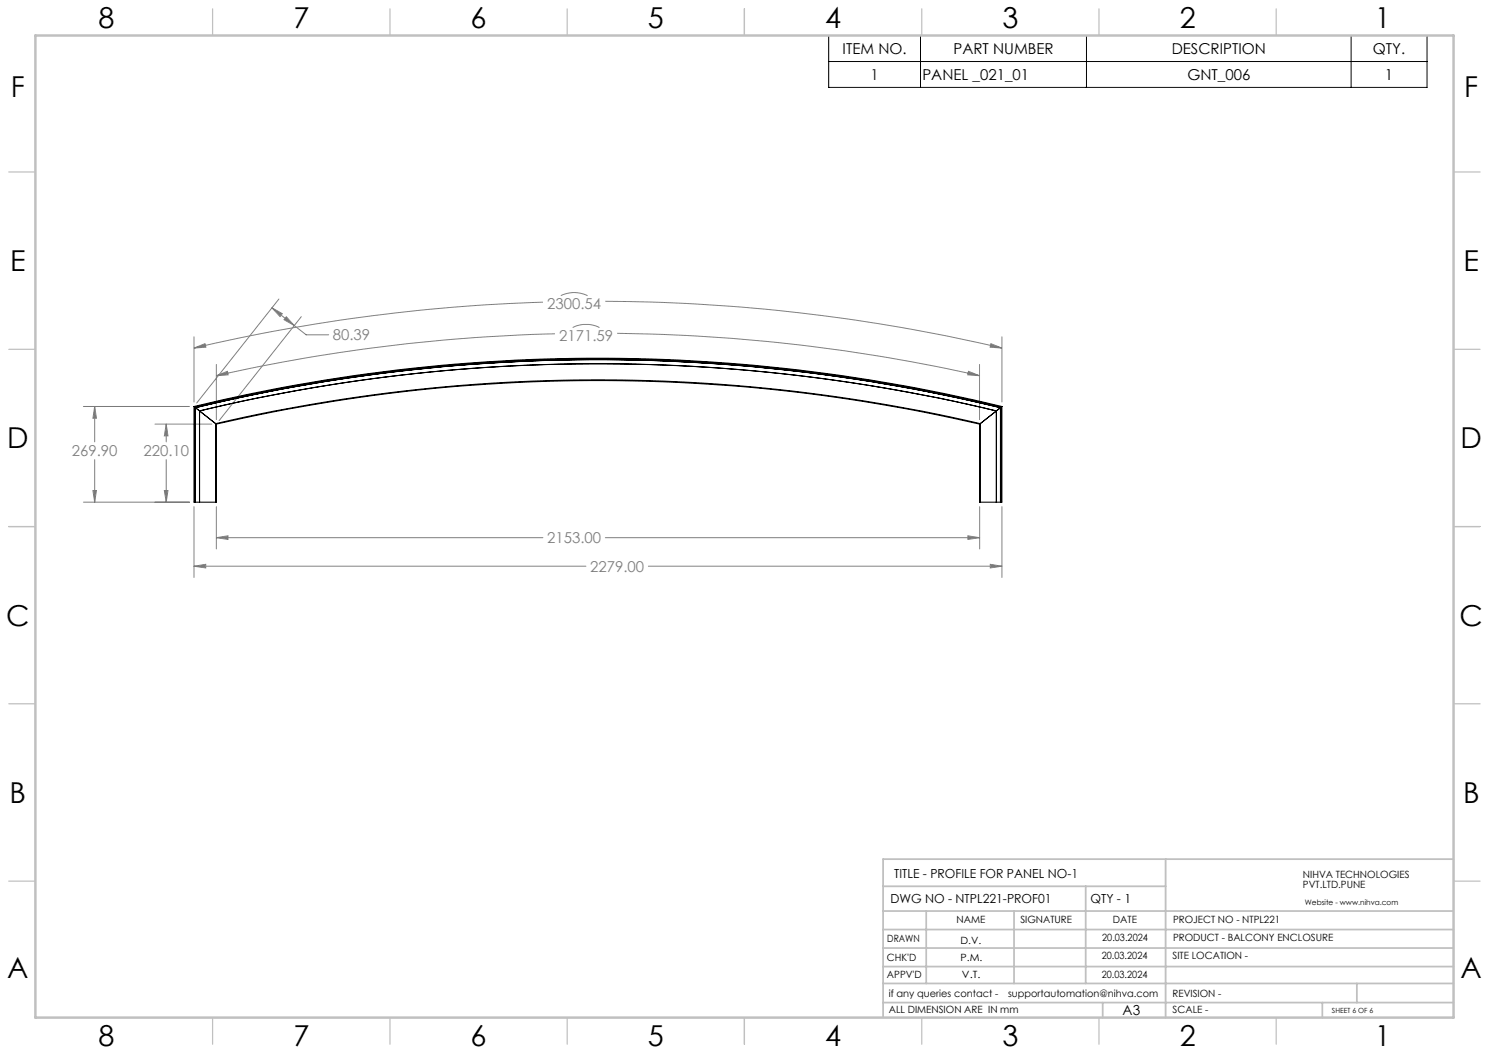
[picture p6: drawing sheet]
<svg xmlns="http://www.w3.org/2000/svg" width="420mm" height="297mm" viewBox="0 0 420 297" stroke-linecap="round" stroke-linejoin="round" font-family="sans-serif">
<g fill="none" stroke="#808080" stroke-width=".28">
<path d="M54.7 98.2l3.1-1.3 .3 1zM54.7 95v18.4M76.7 86.8l2.9 1.7-.6 .8zM76.7 86.8l6.3 5M78.7 84.3l-23.2 29.4M80.8 89.4l2.2 2.4-2.9-1.6zM83 91.8l3.4 2.6h6.3M85 89.3l-23.2 29.3M153.1 85.2a498.4 498.4 0 0 0-98.4 13M156.5 94.2a490.6 490.6 0 0 0-95.5 11.8M158.2 83.4a8.5 8.5 0 0 1 7.5 0M161.5 92.4a8.5 8.5 0 0 1 7.6 0"/>
<path d="M170.7 85a499 499 0 0 1 111.9 13.2M174.1 94a488 488 0 0 1 102.2 12M279.5 96.9l3.1 1.3-3.3-.3zM282.6 95v18.4M23.5 114.6h29.9M26.7 114.6v10M26.7 114.6l.5 3.4h-1zM43.7 119.6h16.1M46.9 119.6l.5 3.3h-1zM46.9 119.6v5M61 102.8v15.6M61 106l3.1-1.3 .2 1z"/>
<path d="M273.2 104.7l3.1 1.3-3.3-.3zM276.3 102.8v15.6M26.2 138.4h1l-.5 3.2zM26.7 129.6v12M46.4 138.4h1l-.5 3.2zM46.9 129.6v12M23.5 141.6h29.9M54.7 159.7l3.3-.5v1zM54.7 142.9v20M54.7 159.7h110.6M61 142.9v11.9M61 151.7h92.1"/>
<path d="M61 151.7l3.3-.6v1zM170.7 151.7h105.6M182.9 159.7h99.7M273 151.1l3.3 .6-3.3 .4zM276.3 142.9v11.9M279.3 159.2l3.3 .5-3.3 .5zM282.6 142.9v20"/>
</g>
<path d="M233.8 10h168.7v14.7h-168.7zM233.8 17.4h168.7M259.6 10v14.7M306.5 10v14.7M381.1 10v14.7" fill="none" stroke="#000" stroke-width=".28"/>
<g fill="none" stroke="#c0c0c0" stroke-width=".35">
<path d="M60 2.5v7.5M110 2.5v7.5M160 2.5v7.5M210 2.5v7.5M260 2.5v7.5M310 2.5v7.5M360 2.5v7.5M2.5 48.5h7.5M410 48.5h7.5M2.5 98.5h7.5M410 98.5h7.5M2.5 148.5h7.5"/>
<path d="M410 148.5h7.5M2.5 198.5h7.5M410 198.5h7.5M2.5 248.5h7.5M410 248.5h7.5M60 287v7.5M110 287v7.5M160 287v7.5M210 287v7.5M260 287v7.5M310 287v7.5M360 287v7.5"/>
</g>
<g fill="none" stroke="#c0c0c0" stroke-width=".5">
<path d="M249.1 257h160.9M249.1 250h79.7M261.3 257v20.4M286 257v20.4M306.2 250v27.4M328.8 242.3v44.7M410 242.3h-160.9v44.7M249.1 272.6h160.9M249.1 267.4h160.9M249.1 262.2h160.9M249.1 277.4h160.9M382.7 277.4v5.4"/>
<path d="M249.1 282.8h160.9M311 282.8v4.2M373 282.8v4.2"/>
</g>
<path d="M10 10h400v277h-400z" fill="none" stroke="#c0c0c0" stroke-width=".7"/>
<path d="M26.2 138.4h1l-.5 3.2zM26.7 114.6l.5 3.4h-1zM46.4 138.4h1l-.5 3.2zM46.9 119.6l.5 3.3h-1zM76.7 86.8l2.9 1.7-.6 .8zM80.8 89.4l2.2 2.4-2.9-1.6zM61 151.7l3.3-.6v1zM273 151.1l3.3 .6-3.3 .4zM279.3 159.2l3.3 .5-3.3 .5zM54.7 159.7l3.3-.5v1zM273.2 104.7l3.1 1.3-3.3-.3zM61 106l3.1-1.3 .2 1zM279.5 96.9l3.1 1.3-3.3-.3zM54.7 98.2l3.1-1.3 .3 1z" fill="#808080"/>
<g fill="none" stroke="#000" stroke-width=".28">
<path d="M54.7 114.6a483.4 483.4 0 0 1 227.9 0M54.7 114.6l.2 .2M54.7 114.6v27h.2M54.9 114.8a482.8 482.8 0 0 1 227.5 0M54.9 114.8l.2 .1M54.9 114.8v26.8M55.1 114.9a482.9 482.9 0 0 1 227.2 0M55.1 114.9v.1M55.1 114.9h.1M55.1 114.9v26.7M55.1 115h.1M55.1 115a482.4 482.4 0 0 1 227.1 0"/>
<path d="M55.1 115a482.3 482.3 0 0 1 227.1 0M55.1 115l1.2 .9M55.1 115v26.6M56.3 115.9a481.4 481.4 0 0 1 224.8 0M56.3 115.9h.1M56.3 115.9v25.7M56.3 115.9a481.1 481.1 0 0 1 224.7 0M56.3 115.9l4.5 3.6M60.8 119.5a477 477 0 0 1 215.7 0M60.8 119.5l.2 .1M60.8 119.5v22.1M61 119.6v22h-.2"/>
<path d="M276.5 119.5l-.2 .1v22h.2M276.5 119.5l-.1 .1a479.9 479.9 0 0 0-215.4 0M276.5 119.5v22.1M281 115.9l-4.5 3.6M281.1 115.9v25.7l-.1-25.7M281.1 115.9h-.1M282.2 115l-1.1 .9M282.2 115h.1M282.2 115v26.6M282.3 114.9l-.1 .1M282.3 114.9v26.7M282.4 114.8v26.8"/>
<path d="M282.4 114.8l-.1 .1M282.6 114.6v27h-.2M282.6 114.6l-.2 .2M54.9 141.6h.2M55.1 141.6h.1M55.1 141.6h5.7M56.3 141.6h.1M276.5 141.6h5.7M282.2 141.6h.1M282.3 141.6h.1"/>
</g>
<g font-size="8.1">
<text x="27.8" y="8">8</text>
<text x="82.8" y="8">7</text>
<text x="132.8" y="8">6</text>
<text x="182.8" y="8">5</text>
<text x="232.8" y="8">4</text>
<text x="282.8" y="8">3</text>
<text x="332.8" y="8">2</text>
<text x="387.8" y="8">1</text>
<text x="3" y="27.2">F</text>
<text x="413" y="27.2">F</text>
<text x="2.8" y="76.5">E</text>
<text x="412.8" y="76.5">E</text>
<text x="2" y="126.5">D</text>
<text x="412" y="126.5">D</text>
<text x="1.7" y="176.5">C</text>
<text x="411.7" y="176.5">C</text>
<text x="2.7" y="226.5">B</text>
<text x="412.7" y="226.5">B</text>
<text x="2" y="275.7">A</text>
<text x="412" y="275.7">A</text>
<text x="27.8" y="295">8</text>
<text x="82.8" y="295">7</text>
<text x="132.8" y="295">6</text>
<text x="182.8" y="295">5</text>
<text x="232.8" y="295">4</text>
<text x="282.8" y="295">3</text>
<text x="332.8" y="295">2</text>
<text x="387.8" y="295">1</text>
</g>
<g font-size="4.2">
<text x="237.7" y="15.2">ITEM NO.</text>
<text x="269" y="15.2">PART NUMBER</text>
<text x="330.5" y="15.2">DESCRIPTION</text>
<text x="387.2" y="15.2">QTY.</text>
<text x="245.6" y="22.5">1</text>
<text x="260.2" y="22.5">PANEL _021_01</text>
<text x="334.9" y="22.5">GNT_006</text>
<text x="390.7" y="22.5">1</text>
</g>
<g font-size="4.2" fill="#808080">
<text x="154.3" y="87.3">2300.54</text>
<text x="93.9" y="96">80.39</text>
<text x="157.7" y="96.2">2171.59</text>
<text x="20.3" y="128.7">269.90</text>
<text x="40.4" y="128.7">220.10</text>
<text x="154.3" y="153.2">2153.00</text>
<text x="166.5" y="161.3">2279.00</text>
</g>
<text font-size="3.9" x="316.7" y="286.4">A3</text>
<g font-size="3.5">
<text x="252.2" y="247.7">TITLE - PROFILE FOR PANEL NO-1</text>
<text x="251.2" y="254.8">DWG NO - NTPL221-PROF01</text>
<text x="307.6" y="254.8">QTY - 1</text>
</g>
<g font-size="2.8">
<text x="367.5" y="247.7">NIHVA TECHNOLOGIES</text>
<text x="367.5" y="250.5">PVT.LTD.PUNE</text>
<text x="269.8" y="260.4">NAME</text>
<text x="287.8" y="260.4">SIGNATURE</text>
<text x="313.9" y="260.5">DATE</text>
<text x="330.9" y="260.5">PROJECT NO - NTPL221</text>
<text x="250.3" y="265.7">DRAWN</text>
<text x="270.9" y="266.1">D.V.</text>
<text x="310.9" y="265.5">20.03.2024</text>
<text x="330.9" y="265.5">PRODUCT - BALCONY ENCLOSURE</text>
<text x="250.2" y="271.1">CHK'D</text>
<text x="250.2" y="275.8">APPV'D</text>
<text x="270.9" y="271.1">P.M.</text>
<text x="271.3" y="275.8">V.T.</text>
<text x="310.8" y="270.6">20.03.2024</text>
<text x="310.8" y="275.8">20.03.2024</text>
<text x="330.7" y="270.6">SITE LOCATION -</text>
<text x="250.7" y="281.1">if any queries contact -</text>
<text x="284.3" y="281.1">supportautomation@nihva.com</text>
<text x="330.7" y="281.1">REVISION -</text>
<text x="250.7" y="285.6">ALL DIMENSION ARE IN mm</text>
<text x="330.7" y="285.6">SCALE -</text>
</g>
<text font-size="2.1" x="368.1" y="255.1">Website - www.nihva.com</text>
<text font-size="2" x="375.7" y="285.6">SHEET 6 OF 6</text>
</svg>
